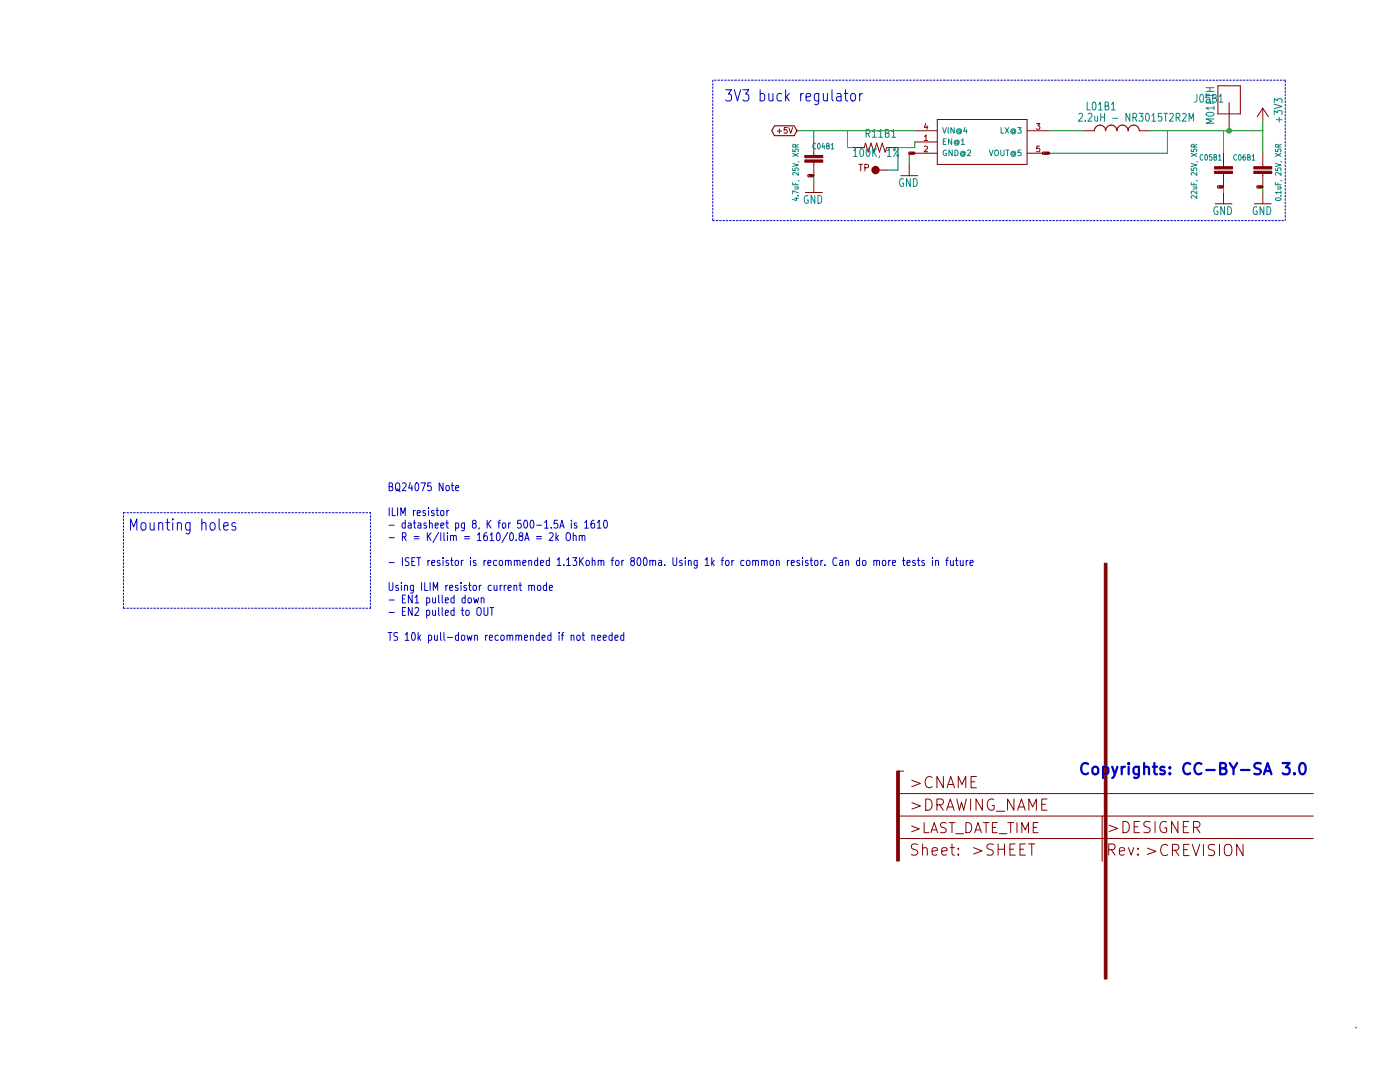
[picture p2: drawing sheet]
<svg xmlns="http://www.w3.org/2000/svg" width="317mm" height="242mm" viewBox="0 0 317 242" stroke-linecap="round" stroke-linejoin="round" font-family="sans-serif">
<g fill="none" stroke="#840000" stroke-width=".23">
<path d="M275.6 19.4h5.1v6.3h-5.1zM184.1 32.1v3M184.1 36.7v3M195.6 33.4l.2-1 .7 2 .6-2 .6 2 .7-2 .6 2 .6-2 .7 2M198.1 38.4h2.6M205.7 37.2v2.5M207 32.1h5.1M207 34.6h5.1M207 29.6h5.1M212.1 27h20.3v10.2h-20.3zM232.4 34.6h5.1M232.4 29.6h5.1"/>
<path d="M245.1 29.6h2.5M257.8 29.6h2.5M276.9 34.6v3.1M276.9 39.2v3.1M278.1 23.2v6.4M285.7 24.5v2.5M285.7 34.6v3.1M285.7 39.2v3.1M285.7 24.5l-1.2 1.9M285.7 24.5l1.3 1.9M184.1 41v2.5M276.9 43.5v2.6"/>
<path d="M285.7 43.5v2.6M203.2 179.4h94M204.5 174.3h-1.3v1.3M203.2 184.5h94M203.2 189.6h94M249.4 184.5v10.2M306.8 232.4h.1"/>
</g>
<g fill="#840000" stroke="#840000" stroke-width=".23">
<path d="M202.9 174.3h.6v20.4h-.6z"/>
<path d="M249.9 127.3h.6v94h-.6z"/>
<path d="M182.1 35.1h4.1v.6h-4.1z"/>
<path d="M182.1 36.2h4.1v.5h-4.1z"/>
<path d="M274.8 37.7h4.1v.5h-4.1z"/>
<path d="M274.8 38.7h4.1v.5h-4.1z"/>
<path d="M283.7 37.7h4.1v.5h-4.1z"/>
<path d="M283.7 38.7h4.1v.5h-4.1z"/>
</g>
<path d="M180 33.2l-.1-.5-.3-.1-.2 .2v.4h1.2M180.6 32.6l-.6 .4M244.1 25.8l.6-.2 .2 .2v.3l-.9 1.3h.9M269.1 27.4v-1.8l.5 1.3 .5-1.3v1.8M270.2 33.2l-.1-.5-.3-.1-.3 .2v.4h1.3M270.8 32.6l-.6 .4M289.3 33.2l-.1-.5-.4-.1-.2 .2v.4h1.3M289.9 32.6l-.6 .4M180.2 44.7v.6l-.9-.2M270.8 44.2v.7l-.9-.7-.4 .2 .2 .4M288.7 44.9a.81 .81 0 0 1 1.2 .2 .78 .78 0 0 1-1.3-.1z" fill="none" stroke="#008484" stroke-width=".23"/>
<circle cx="198.1" cy="38.4" r=".51" fill="none" stroke="#840000" stroke-width=".89"/>
<path d="M175.3 28.4h4.4l.6 1.2-.6 1.1h-4.4l-.7-1.1zM182.9 39.5h1.1l.1 .2-.1 .3h-1.1l-.1-.3zM205.7 34.4h1.2l.1 .2-.1 .3h-1.2l-.1-.3zM236 34.4h1.4l.1 .2-.1 .3h-1.4l-.2-.3zM247.6 29.6a1.27 1.27 0 0 1 1.3-1.3 1.27 1.27 0 0 1 1.3 1.3 1.27 1.27 0 0 1 1.3-1.3 1.27 1.27 0 0 1 1.2 1.3 1.27 1.27 0 0 1 1.3-1.3 1.27 1.27 0 0 1 1.3 1.3 1.27 1.27 0 0 1 1.2-1.3 1.27 1.27 0 0 1 1.3 1.3M275.6 42h1.1l.2 .3-.2 .2h-1.1l-.1-.2zM284.5 42h1.1l.1 .3-.1 .2h-1.1l-.1-.2z" fill="none" stroke="#840000" stroke-width=".25"/>
<path d="M161.3 18.1v31.8M290.8 18.1h-129.5M161.3 49.9h129.5M290.8 49.9v-31.8M27.9 115.9h55.9M27.9 137.5v-21.6M27.9 137.5h55.9M83.8 137.5v-21.6" fill="none" stroke="#0000c2" stroke-width=".23" stroke-dasharray=".4 .4"/>
<g fill="none" stroke="#008400" stroke-width=".23">
<path d="M180.3 29.6h26.7M184.1 29.6v2.5M184.1 39.7v1.3M191.8 29.6v3.8h1.2M207 34.6h-1.3v2.6M207 32.1v1.3h-3.8v5h-2.5M237.5 29.6h7.6M260.3 29.6h25.4M264.2 29.6v5h-26.7M276.9 29.6v5M285.7 27v7.6M276.9 42.3v1.2"/>
<path d="M285.7 42.3v1.2"/>
</g>
<path d="M290.2 172.5h1.6l-.8 1a.73 .73 0 0 1 .8 .5v.6l-.5 .4h-.7l-.4-.2M292.9 174.8v.2l-.1-.1 .1-.1v.2M294.2 172.7a.62 .62 0 0 1 .7-.2 .62 .62 0 0 1 .4 .5 1.31 1.31 0 0 1-.7 2 1.55 1.55 0 0 1-.4-2.3z" fill="none" stroke="#0000c2" stroke-width=".51"/>
<g fill="none" stroke="#0000c2" stroke-width=".23">
<path d="M189.4 21.3l.2-.2 .6 .2 .1 1.5M190.3 21.7l-.7 .2a.52 .52 0 0 0-.3 .4 .52 .52 0 0 0 .3 .5l.7-.1M191 21.1h.8M191.3 20.3v2.1l.1 .3 .4 .1M192.7 21.3l.2-.2a.6 .6 0 0 1 .7 .5v.7a.56 .56 0 0 1-.6 .5 .56 .56 0 0 1-.5-.5v-.7zM194.5 21.1v1.7M195.1 21.1l-.4 .2-.2 .3M50.6 119l1-.2-.1-.5-.6-.1-.3 .3 .1 1.2 .2 .2 .6-.2M53.3 118.3l-.2-.1-.5 .1v.6a.7 .7 0 0 1 .8 .6l-.3 .4-.6-.2M99.7 115.6l.3-.2 .4 .2-.1 .9-.3 .1-.3-.2zM101.1 115.4v1.2M101.5 115.4l-.3 .1-.1 .2"/>
<path d="M102.1 109.8h.6M102.3 109.2v1.5l.4 .2M103.1 110.4l.7-.2v-.4h-.5l-.2 .2 .1 .9h.6M126.2 117.6h-.7l-.1 .9 .2-.2 .5 .1 .1 .2v.6l-.3 .2-.5-.2M126.7 119.4l.5-1.8 .5 1.8M126.8 118.9h.7M129.3 117.6v.2M129.3 118.2v1.2M130.5 118.3l-.4-.1-.2 .3 .1 .2 .5 .2v.4h-.6M132.3 118.1l.4-.5v1.8M132.3 119.4h.8M134.4 117.6l-.4 .1a1.58 1.58 0 0 0-.1 1.6h.5l.2-.7-.3-.3-.4 .1-.2 .2"/>
<path d="M135.2 118.1l.4-.5v1.8M135.2 119.4h.8M136.8 117.7l.1-.1a1.01 1.01 0 0 1 0 1.8 1.32 1.32 0 0 1-.1-1.7zM106 135.2l.4-.1 .3 .4v.5l-.3 .3-.4-.1-.1-.2zM107.2 135.1l.3 1.2 .2-.8 .3 .8 .3-1.2M108.1 137.5l.4-.1 .3 .2a1.32 1.32 0 0 1-.3 1.5l-.6-.2v-.9zM108.9 135.3l.2-.2 .3 .1 .1 1.1M108.9 135.1v1.2M109.5 137.4v1.4l.3 .3h.3l.3-.3v-1.4M110.9 137.4h.8M111.3 137.4v1.7M119.7 132.5l.2-.2 .3 .1 .1 1.1"/>
<path d="M119.7 132.3v1.2M120.3 132.6a.35 .35 0 0 1 .6-.2l.1 1.1M121.4 121.3h1.1M121.4 121.8h1.1M121.7 132.5l.4-.2 .3 .4v.5l-.3 .3-.4-.1-.1-.2zM123.7 132.4l-.5-.1-.3 .4 .1 .6 .2 .2 .5-.1M123.7 131.7v1.8M124.3 120.6l.6-.2 .3 .5-1 1.3h1M124.3 132.9l.7-.2-.1-.3-.4-.1-.2 .3 .1 .8h.5M125.8 120.4v1.8M125.9 121.6l.5 .6M126.4 121l-.6 .7"/>
<path d="M128.3 120.5l.4-.1 .3 .3a1.32 1.32 0 0 1-.3 1.5l-.4-.1a1.5 1.5 0 0 1 0-1.6zM129.7 121.2l.1-.1a.35 .35 0 0 1 .6 .2v.9M129.7 120.4v1.8M131.1 121.2l.2-.2 .3 .1 .1 1.1M131.1 121v1.2M131.7 121.3l.2-.3 .4 .1 .1 1.1M194.5 126.8l-.4-.1-.3 .3 .1 .7 .2 .2 .4-.1M194.5 126.1v1.8M195.2 126.8l.3-.1 .4 .1 .1 .7-.2 .3-.3 .1-.3-.2zM197.7 126.8l.2-.1 .4 .1 .1 1.1M197.7 126.7v1.2M198.4 126.9l.2-.2 .4 .1v1.1"/>
<path d="M199.7 126.8l.2-.1 .5 .1 .1 .7-.2 .3-.4 .1-.2-.2zM201.1 126.7v1.2M201.5 126.7l-.3 .1-.1 .2M202 127.3l.7-.2-.1-.3-.4-.1-.2 .2v.9h.6M204.2 126.7h.6M204.4 126.1v1.5l.4 .3M205.2 127.3l.7-.2v-.3l-.5-.1-.2 .2 .1 .9h.6M207.1 126.8a.35 .35 0 0 0-.6 .1l.1 .3 .5 .1 .1 .2-.3 .4-.4-.1M207.6 126.7h.6M207.8 126.1v1.5l.4 .3M209.1 126.8l-.3-.1-.2 .2 .1 .3 .4 .1v.5h-.5M211 126.1v.2"/>
<path d="M211 126.7v1.2M211.7 126.8h.1a.35 .35 0 0 1 .6 .1v1M211.7 126.7v1.2M214 126.7h.6M214.6 126.1l-.4 .2v1.6M215.1 126.7v.9a.36 .36 0 0 0 .3 .3 .36 .36 0 0 0 .3-.2M215.7 126.7v1.2M216.2 126.7h.6M216.4 126.1v1.5l.4 .3M217.3 126.7v1.1l.4 .1 .2-.2M217.9 126.7v1.2M218.6 126.7v1.2"/>
<path d="M219.1 126.7l-.5 .3M219.5 127.3l.7-.2-.1-.3-.4-.1-.2 .2 .1 .9h.5M130.6 143.8l.2-.2 .4 .2v.9l-.4 .1-.2-.2zM131.7 143.6h.6M131.9 143v1.5l.4 .3M133.9 143.8l.3-.2 .3 .1 .1 1.1M133.9 143.6v1.2M135.2 144.2l.7-.2v-.3l-.5-.1-.2 .3 .1 .8h.6M136.5 144.2l.7-.2v-.3l-.5-.1-.2 .3 .1 .8h.6M138.5 143.7l-.4-.1-.3 .3 .1 .8h.6M138.5 143v1.8M139.1 144.2l.8-.2-.1-.3-.4-.1-.3 .3 .1 .8h.6"/>
<path d="M141.1 143.7l-.4-.1-.3 .3 .2 .8h.5M141.1 143v1.8"/>
</g>
<circle cx="278.1" cy="29.6" r=".51" fill="#008400" stroke="#008400" stroke-width=".25"/>
<g font-size="3.5" fill="#0000c2">
<text x="163.8" y="23">3V3 buck regulator</text>
<text x="29" y="120">Mounting holes</text>
<text x="243.8" y="175.2">Copyrights: CC-BY-SA 3.0</text>
</g>
<g font-size="3.5" fill="#840000">
<text x="206.1" y="178.2">&gt;CNAME</text>
<text x="205.7" y="183.3">&gt;DRAWING_NAME</text>
<text x="250.9" y="188.4">&gt;DESIGNER</text>
<text x="206.2" y="193.5">Sheet:</text>
<text x="220.1" y="193.5">&gt;SHEET</text>
<text x="250.4" y="193.5">Rev: &gt;CREVISION</text>
</g>
<text font-size="3.2" fill="#840000" x="205.6" y="188.4">&gt;LAST_DATE_TIME</text>
<g font-size="2.5" fill="#008484">
<text x="270.5" y="23.2">J05B1</text>
<text x="246" y="25">L01B1</text>
<text x="246.1" y="27.5">2.2uH - NR3015T2R2M</text>
<text x="274.8" y="28" transform="rotate(-90 274.8 28)">M01PTH</text>
<text x="290.2" y="27.5" transform="rotate(-90 290.2 27.5)">+3V3</text>
<text x="193.7" y="35.5">100K, 1%</text>
<text x="196" y="31.1">R11B1</text>
<text x="181.7" y="46.1">GND</text>
<text x="203.3" y="42.3">GND</text>
<text x="274.4" y="48.6">GND</text>
<text x="283.3" y="48.6">GND</text>
</g>
<g font-size="2.5" fill="#0000c2">
<text x="87.6" y="111">BQ24075 Note</text>
<text x="87.6" y="116.7">ILIM resistor</text>
<text x="87.6" y="119.5">- datasheet pg 8, K for 500-1.5A is 1610</text>
<text x="87.6" y="122.3">- R = K/Ilim = 1610/0.8A = 2k Ohm</text>
<text x="87.6" y="128">- ISET resistor is recommended 1.13Kohm for 800ma. Using 1k for common resistor. Can do more tests in future</text>
<text x="87.6" y="133.6">Using ILIM resistor current mode</text>
<text x="87.6" y="136.4">- EN1 pulled down</text>
<text x="87.6" y="139.2">- EN2 pulled to OUT</text>
<text x="87.6" y="144.9">TS 10k pull-down recommended if not needed</text>
</g>
<text font-size="2.1" fill="#840000" x="194.2" y="38.7">TP</text>
<g font-size="1.8" fill="#840000">
<text x="209.1" y="29.3">4</text>
<text x="234.5" y="29.3">3</text>
<text x="176.4" y="30.2">+5V</text>
<text x="209.1" y="31.8">1</text>
<text x="209.1" y="34.4">2</text>
<text x="234.5" y="34.4">5</text>
</g>
<g font-size="1.8" fill="#008484">
<text x="184" y="33.7">C04B1</text>
<text x="213.1" y="32.7">EN@1</text>
<text x="213.1" y="35.3">GND@2</text>
<text x="213.1" y="30.2">VIN@4</text>
<text x="223.8" y="35.3">VOUT@5</text>
<text x="226.4" y="30.2">LX@3</text>
<text x="271.6" y="36.3">C05B1</text>
<text x="279.2" y="36.3">C06B1</text>
<text x="180.7" y="44.5" transform="rotate(-90 180.7 44.5)">4.7uF, 25V, X5R</text>
<text x="270.9" y="44" transform="rotate(-90 270.9 44)">22uF, 25V, X5R</text>
<text x="289.9" y="44.5" transform="rotate(-90 289.9 44.5)">0.1uF, 25V, X5R</text>
</g>
<g font-size=".4" fill="#840000">
<text x="206" y="34.8">GND</text>
<text x="236.5" y="34.8">+3V3</text>
<text x="183.2" y="39.8">GND</text>
<text x="275.9" y="42.4">GND</text>
<text x="284.8" y="42.4">GND</text>
</g>
</svg>
